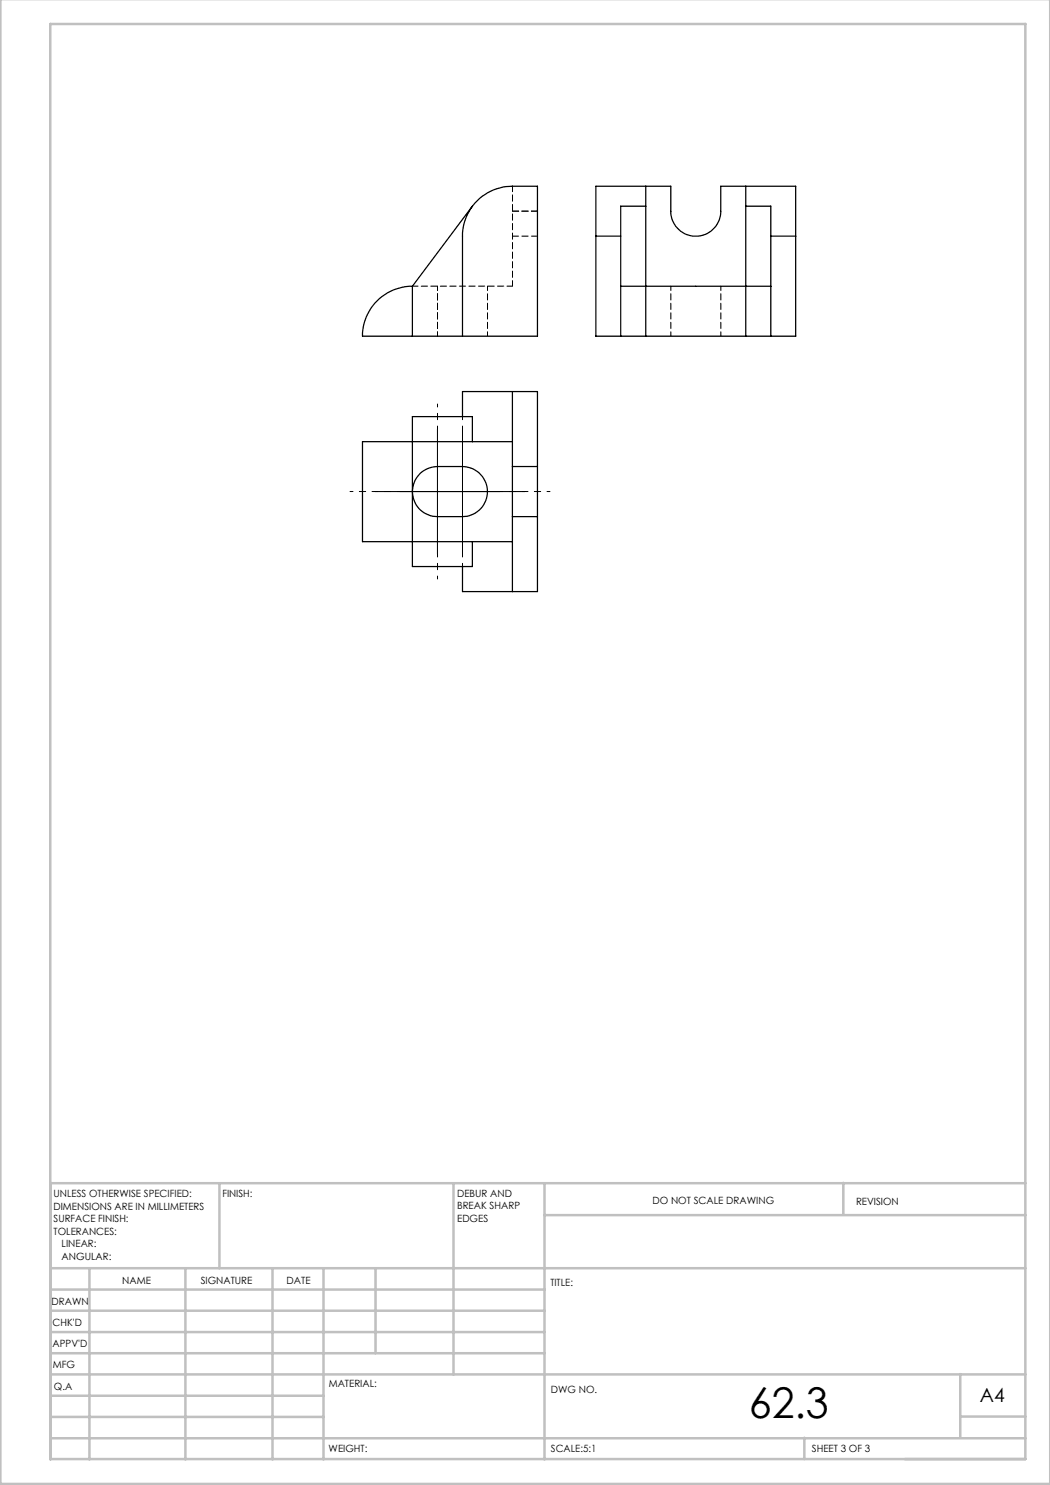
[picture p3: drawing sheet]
<svg xmlns="http://www.w3.org/2000/svg" width="210mm" height="297mm" viewBox="0 0 210 297" stroke-linecap="round" stroke-linejoin="round" font-family="sans-serif">
<path d="M75 98.3h-5M80 98.3h-5M87.5 85.8v-5M92.5 85.8v-5M100 98.3h5M105 98.3h5M87.5 110.8v5M92.5 110.8v5" fill="none" stroke="#000" stroke-width=".2" stroke-dasharray="15.2 1.3 1.3 1.3" stroke-dashoffset="14.6"/>
<path d="M75 98.3h30M87.5 85.8v25M92.5 85.8v25" fill="none" stroke="#000" stroke-width=".2"/>
<g fill="none" stroke="#c0c0c0" stroke-width=".5">
<path d="M.1 -.1v296.9h209.9v-296.9M10.1 4.8h195v287h-195zM43.9 236.6v17M90.7 236.6v38.3M108.9 236.6v55.3M168.7 236.6v6.3M205.1 236.6h-195v55.3M10.1 253.6h195M10.1 257.9h98.8M17.9 253.6v38.3M37.1 253.6v38.3M54.5 253.6v38.3"/>
<path d="M64.7 253.6v38.3M75.1 253.6v17M108.9 243h96.2M10.1 270.6h98.8M10.1 266.4h98.8M10.1 262.1h98.8M10.1 279.1h54.6M10.1 274.9h195M192.1 274.8v12.7M10.1 287.7h195M10.1 283.4h54.6M160.9 287.5v4.3"/>
<path d="M192.1 283.3h13"/>
</g>
<g fill="none" stroke="#000" stroke-width=".25">
<path d="M129.2 37.2v4M149.2 37.2v4M82.5 57.3a10 10 0 0 0-10 9.9h35v-30h-5a10 10 0 0 0-10 10v20M82.5 57.3v9.9M94.5 41.2l-12 16.1M119.2 47.2v-10h15v5.1a5 5 0 0 0 5 4.9 5 5 0 0 0 4.9-4.9v-5.1h15v10M119.2 47.2v20h39.9v-20M119.2 47.2h4.9M124.1 57.3h30.1M129.2 41.2v26M129.2 41.2h-5.1v26M149.2 41.2v26"/>
<path d="M149.2 41.2h5v26M154.2 47.2h4.9M102.5 78.3h-10v5M102.5 78.3h5v15M102.5 78.3v15M84.1 94.6a5.3 5.3 0 0 1 3.4-1.3h5a5 5 0 0 1 5 5 5 5 0 0 1-5 5h-5a5 5 0 0 1-4.7-3.2 5 5 0 0 1 1.3-5.5zM94.5 88.3h8M94.5 88.3h-22v20h22M94.5 88.3v-5h-12v30h12v-5M102.5 93.3v10M102.5 93.3h5M107.5 93.3v10"/>
<path d="M92.5 113.3v5h10M94.5 108.3h8M102.5 103.3v15M102.5 103.3h5M107.5 103.3v15h-5"/>
</g>
<path d="M82.5 57.2h20M102.5 57.2v-20" fill="none" stroke="#000" stroke-width=".2" stroke-dasharray="1.3 .6" stroke-dashoffset=".2"/>
<path d="M102.5 47.2h5M107.5 42.2h-5" fill="none" stroke="#000" stroke-width=".2" stroke-dasharray="1.3 .6"/>
<path d="M87.5 67.2v-10M97.5 67.2v-10M134.2 67.2v-10M144.2 67.2v-10" fill="none" stroke="#000" stroke-width=".2" stroke-dasharray="1.3 .6" stroke-dashoffset=".4"/>
<text font-size="8.5" x="149.8" y="283.5">62.3</text>
<text font-size="3.9" x="196" y="280.4">A4</text>
<g font-size="2">
<text x="10.7" y="239.5">UNLESS OTHERWISE SPECIFIED:</text>
<text x="44.5" y="239.5">FINISH:</text>
<text x="91.4" y="239.4">DEBUR AND</text>
<text x="10.7" y="242">DIMENSIONS ARE IN MILLIMETERS</text>
<text x="10.7" y="244.5">SURFACE FINISH:</text>
<text x="91.4" y="241.9">BREAK SHARP</text>
<text x="91.4" y="244.4">EDGES</text>
<text x="130.5" y="240.8">DO NOT SCALE DRAWING</text>
<text x="171.2" y="241">REVISION</text>
<text x="10.7" y="247">TOLERANCES:</text>
<text x="12.3" y="249.5">LINEAR:</text>
<text x="12.3" y="252">ANGULAR:</text>
<text x="24.4" y="256.9">NAME</text>
<text x="40.1" y="256.8">SIGNATURE</text>
<text x="57.3" y="256.8">DATE</text>
<text x="110.1" y="257.1">TITLE:</text>
<text x="10.3" y="260.9">DRAWN</text>
<text x="10.5" y="269.3">APPV'D</text>
<text x="10.5" y="265.2">CHK'D</text>
<text x="10.6" y="273.6">MFG</text>
<text x="10.8" y="278">Q.A</text>
<text x="65.8" y="277.4">MATERIAL:</text>
<text x="110.2" y="278.5">DWG NO.</text>
<text x="65.7" y="290.4">WEIGHT:</text>
<text x="110.2" y="290.5">SCALE:5:1</text>
<text x="162.4" y="290.4">SHEET 3 OF 3</text>
</g>
</svg>
